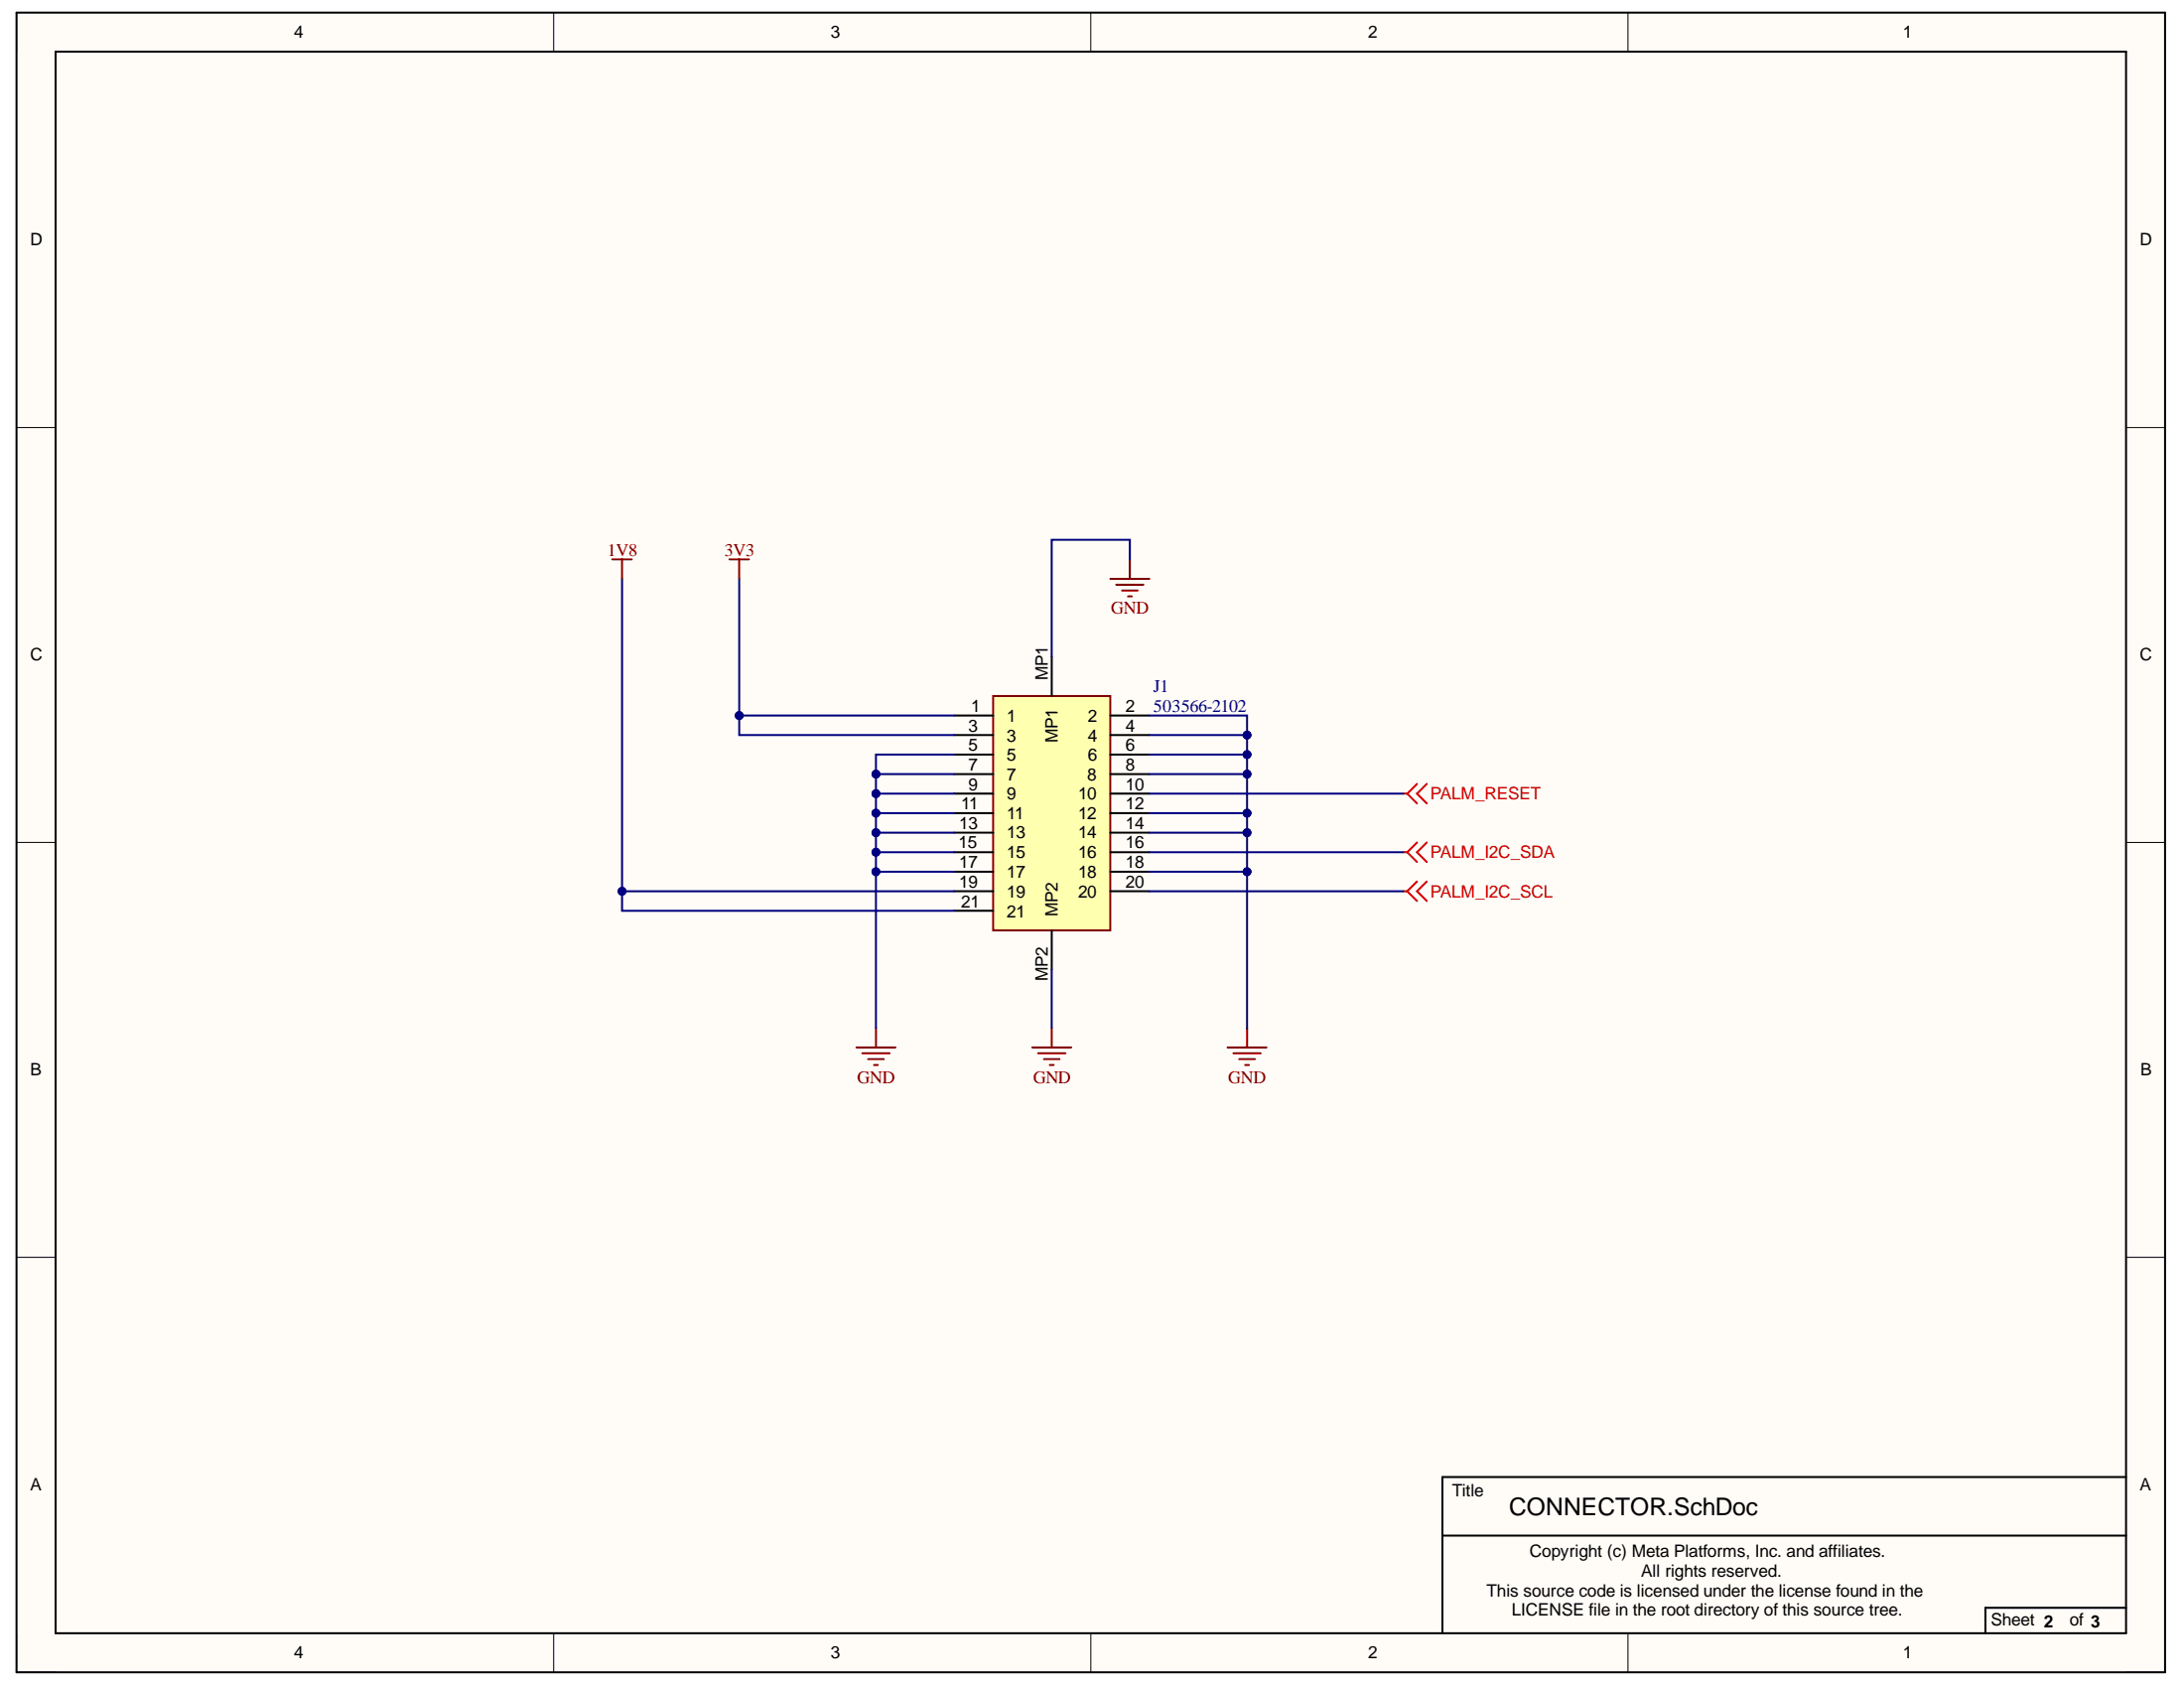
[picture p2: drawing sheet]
<svg xmlns="http://www.w3.org/2000/svg" width="279mm" height="216mm" viewBox="0 0 279 216" stroke-linecap="round" stroke-linejoin="round" font-family="sans-serif">
<g fill="#fffcf8">
<path d="M2.1 1.6h274.9v212.3h-274.9z" fill-rule="evenodd"/>
<path d="M7.1 6.6h264.9v202.3h-264.9z" fill-rule="evenodd"/>
</g>
<g fill="none" stroke="#000" stroke-width=".13">
<path d="M2.1 1.6v5M70.8 1.6v5M139.5 1.6v5M208.3 1.6v5M2.1 54.7h5M272 54.7h5M2.1 107.7h5M272 107.8h5M2.1 160.8h5M272 160.8h5M2.1 208.9v5h5M70.8 208.9v5"/>
<path d="M139.5 208.9v5M208.3 208.9v5M272 213.9h5"/>
</g>
<path d="M2.1 1.6h274.9v212.3h-274.9zM7.1 6.6h264.9v202.3h-264.9zM184.5 196.4h87.5M272 188.9h-87.5v20M272 205.6h-18v3.3" fill="none" stroke="#000" stroke-width=".25"/>
<path d="M127.1 89h14.9v30h-14.9z" fill-rule="evenodd" fill="#ffffb0"/>
<g fill="none" stroke="#800000" stroke-width=".25">
<path d="M142 74h5M142.8 74.8h3.5M143.5 75.5h2M144.3 76.3h.5M144.5 71.5v2.5M127.1 89h14.9v30h-14.9zM109.6 134h5M110.3 134.7h3.5M111.1 135.5h2M111.8 136.2h.5M112.1 131.5v2.5M132.1 134h5"/>
<path d="M132.8 134.7h3.5M133.6 135.5h1.9M134.3 136.2h.5M134.6 131.5v2.5"/>
</g>
<g fill="none" stroke="#000" stroke-width=".25">
<path d="M122.1 91.5h5M122.1 94h5M122.1 96.5h5M122.1 99h5M134.6 84v5M142 91.5h5M142 94h5M142 96.5h5M142 99h5M122.1 101.5h5M122.1 104h5M122.1 106.5h5"/>
<path d="M122.1 109h5M122.1 111.5h5M122.1 114h5M122.1 116.5h5M134.6 119v5M142 101.5h5M142 104h5M142 106.5h5M142 109h5M142 111.5h5M142 114h5"/>
</g>
<path d="M144.5 71.5v-2.5h-9.9v15M112.1 101.5h10M134.6 124v7.5" fill="none" stroke="#000080" stroke-width=".25"/>
<circle cx="112.1" cy="101.5" r=".5" fill="#000080"/>
<circle cx="112.1" cy="101.5" r=".5" fill="none" stroke="#000080" stroke-width=".13"/>
<path d="M112.1 109h10" fill="none" stroke="#000080" stroke-width=".25"/>
<circle cx="112.1" cy="109" r=".5" fill="#000080"/>
<circle cx="112.1" cy="109" r=".5" fill="none" stroke="#000080" stroke-width=".13"/>
<path d="M112.1 111.5h10" fill="none" stroke="#000080" stroke-width=".25"/>
<circle cx="112.1" cy="111.5" r=".5" fill="#000080"/>
<circle cx="112.1" cy="111.5" r=".5" fill="none" stroke="#000080" stroke-width=".13"/>
<path d="M122.1 114h-42.5v2.5h42.5" fill="none" stroke="#000080" stroke-width=".25"/>
<circle cx="79.6" cy="114" r=".5" fill="#000080"/>
<circle cx="79.6" cy="114" r=".5" fill="none" stroke="#000080" stroke-width=".13"/>
<path d="M122.1 96.5h-10v2.5" fill="none" stroke="#000080" stroke-width=".25"/>
<circle cx="112.1" cy="99" r=".5" fill="#000080"/>
<circle cx="112.1" cy="99" r=".5" fill="none" stroke="#000080" stroke-width=".13"/>
<path d="M112.1 104h10" fill="none" stroke="#000080" stroke-width=".25"/>
<circle cx="112.1" cy="104" r=".5" fill="#000080"/>
<circle cx="112.1" cy="104" r=".5" fill="none" stroke="#000080" stroke-width=".13"/>
<path d="M112.1 106.5h10" fill="none" stroke="#000080" stroke-width=".25"/>
<circle cx="112.1" cy="106.5" r=".5" fill="#000080"/>
<circle cx="112.1" cy="106.5" r=".5" fill="none" stroke="#000080" stroke-width=".13"/>
<path d="M79.6 74v40" fill="none" stroke="#000080" stroke-width=".25"/>
<circle cx="79.6" cy="114" r=".5" fill="#000080"/>
<circle cx="79.6" cy="114" r=".5" fill="none" stroke="#000080" stroke-width=".13"/>
<path d="M94.6 74v17.5h27.5" fill="none" stroke="#000080" stroke-width=".25"/>
<circle cx="94.6" cy="91.5" r=".5" fill="#000080"/>
<circle cx="94.6" cy="91.5" r=".5" fill="none" stroke="#000080" stroke-width=".13"/>
<path d="M94.6 91.5v2.5h27.5" fill="none" stroke="#000080" stroke-width=".25"/>
<circle cx="94.6" cy="91.5" r=".5" fill="#000080"/>
<circle cx="94.6" cy="91.5" r=".5" fill="none" stroke="#000080" stroke-width=".13"/>
<path d="M78.3 71.5h2.5M79.6 71.5v2.5M93.3 71.5h2.5M94.6 71.5v2.5M157 134h5M157.8 134.7h3.5M158.5 135.5h2M159.3 136.2h.5M159.5 131.5v2.5" fill="none" stroke="#800000" stroke-width=".25"/>
<path d="M179.5 109h.5M179.5 114h.5M179.5 101.5h.5M180 109l1.3 1.2M180 114l1.3 1.2M180 101.5l1.3 1.3M181.3 107.8l-1.3 1.2M181.3 112.8l-1.3 1.2M181.3 100.3l-1.3 1.2M182.5 107.8l-1.2 1.2 1.2 1.2M182.5 112.8l-1.2 1.2 1.2 1.2M182.5 100.3l-1.2 1.2 1.2 1.3" fill="none" stroke="#f00" stroke-width=".25"/>
<path d="M147 101.5h32.5M147 106.5h12.5" fill="none" stroke="#000080" stroke-width=".25"/>
<circle cx="159.5" cy="106.5" r=".5" fill="#000080"/>
<circle cx="159.5" cy="106.5" r=".5" fill="none" stroke="#000080" stroke-width=".13"/>
<path d="M147 104h12.5" fill="none" stroke="#000080" stroke-width=".25"/>
<circle cx="159.5" cy="104" r=".5" fill="#000080"/>
<circle cx="159.5" cy="104" r=".5" fill="none" stroke="#000080" stroke-width=".13"/>
<path d="M147 99h12.5" fill="none" stroke="#000080" stroke-width=".25"/>
<circle cx="159.5" cy="99" r=".5" fill="#000080"/>
<circle cx="159.5" cy="99" r=".5" fill="none" stroke="#000080" stroke-width=".13"/>
<path d="M147 96.5h12.5M147 109h32.5M147 114h32.5" fill="none" stroke="#000080" stroke-width=".25"/>
<circle cx="159.5" cy="96.5" r=".5" fill="#000080"/>
<circle cx="159.5" cy="96.5" r=".5" fill="none" stroke="#000080" stroke-width=".13"/>
<path d="M147 94h12.5" fill="none" stroke="#000080" stroke-width=".25"/>
<circle cx="159.5" cy="94" r=".5" fill="#000080"/>
<circle cx="159.5" cy="94" r=".5" fill="none" stroke="#000080" stroke-width=".13"/>
<path d="M159.5 111.5v20" fill="none" stroke="#000080" stroke-width=".25"/>
<circle cx="159.5" cy="111.5" r=".5" fill="#000080"/>
<circle cx="159.5" cy="111.5" r=".5" fill="none" stroke="#000080" stroke-width=".13"/>
<path d="M122.1 99h-10v32.5" fill="none" stroke="#000080" stroke-width=".25"/>
<circle cx="112.1" cy="99" r=".5" fill="#000080"/>
<circle cx="112.1" cy="99" r=".5" fill="none" stroke="#000080" stroke-width=".13"/>
<circle cx="112.1" cy="101.5" r=".5" fill="#000080"/>
<circle cx="112.1" cy="101.5" r=".5" fill="none" stroke="#000080" stroke-width=".13"/>
<circle cx="112.1" cy="104" r=".5" fill="#000080"/>
<circle cx="112.1" cy="104" r=".5" fill="none" stroke="#000080" stroke-width=".13"/>
<circle cx="112.1" cy="106.5" r=".5" fill="#000080"/>
<circle cx="112.1" cy="106.5" r=".5" fill="none" stroke="#000080" stroke-width=".13"/>
<circle cx="112.1" cy="109" r=".5" fill="#000080"/>
<circle cx="112.1" cy="109" r=".5" fill="none" stroke="#000080" stroke-width=".13"/>
<circle cx="112.1" cy="111.5" r=".5" fill="#000080"/>
<circle cx="112.1" cy="111.5" r=".5" fill="none" stroke="#000080" stroke-width=".13"/>
<path d="M147 91.5h12.5v20h-12.5" fill="none" stroke="#000080" stroke-width=".25"/>
<circle cx="159.5" cy="111.5" r=".5" fill="#000080"/>
<circle cx="159.5" cy="111.5" r=".5" fill="none" stroke="#000080" stroke-width=".13"/>
<circle cx="159.5" cy="106.5" r=".5" fill="#000080"/>
<circle cx="159.5" cy="106.5" r=".5" fill="none" stroke="#000080" stroke-width=".13"/>
<circle cx="159.5" cy="104" r=".5" fill="#000080"/>
<circle cx="159.5" cy="104" r=".5" fill="none" stroke="#000080" stroke-width=".13"/>
<circle cx="159.5" cy="99" r=".5" fill="#000080"/>
<circle cx="159.5" cy="99" r=".5" fill="none" stroke="#000080" stroke-width=".13"/>
<circle cx="159.5" cy="96.5" r=".5" fill="#000080"/>
<circle cx="159.5" cy="96.5" r=".5" fill="none" stroke="#000080" stroke-width=".13"/>
<circle cx="159.5" cy="94" r=".5" fill="#000080"/>
<circle cx="159.5" cy="94" r=".5" fill="none" stroke="#000080" stroke-width=".13"/>
<text font-size="3.1" x="193.1" y="193.8">CONNECTOR.SchDoc</text>
<g font-size="2.3" fill="#800000">
<text x="77.7" y="71.1">1V8</text>
<text x="92.7" y="71.1">3V3</text>
<text x="142.2" y="78.5">GND</text>
<text x="109.7" y="138.5">GND</text>
<text x="132.2" y="138.5">GND</text>
<text x="157.1" y="138.5">GND</text>
</g>
<g font-size="2.3" fill="#000080">
<text x="147.6" y="88.6">J1</text>
<text x="147.6" y="91">503566-2102</text>
</g>
<g font-size="2.2">
<text x="37.6" y="4.9">4</text>
<text x="106.3" y="4.9">3</text>
<text x="175" y="4.9">2</text>
<text x="243.5" y="4.9">1</text>
<text x="3.9" y="31.4">D</text>
<text x="273.7" y="31.4">D</text>
<text x="3.9" y="84.5">C</text>
<text x="134" y="87" transform="rotate(-90 134 87)">MP1</text>
<text x="273.7" y="84.5">C</text>
<text x="123.9" y="93.5">3</text>
<text x="123.9" y="96">5</text>
<text x="124.2" y="91">1</text>
<text x="128.8" y="92.3">1</text>
<text x="128.8" y="94.8">3</text>
<text x="135.3" y="95" transform="rotate(-90 135.3 95)">MP1</text>
<text x="139.2" y="92.3">2</text>
<text x="139.2" y="94.8">4</text>
<text x="144" y="91">2</text>
<text x="144" y="93.5">4</text>
<text x="144" y="96">6</text>
<text x="123.9" y="98.5">7</text>
<text x="123.9" y="101.1">9</text>
<text x="128.8" y="97.3">5</text>
<text x="128.8" y="99.8">7</text>
<text x="139.1" y="99.8">8</text>
<text x="139.2" y="97.3">6</text>
<text x="144" y="98.5">8</text>
<text x="144" y="101.1">10</text>
<text x="122.7" y="106.1">13</text>
<text x="123" y="103.5">11</text>
<text x="128.8" y="102.2">9</text>
<text x="128.8" y="104.8">11</text>
<text x="128.8" y="107.2">13</text>
<text x="137.9" y="102.2">10</text>
<text x="137.9" y="104.8">12</text>
<text x="137.9" y="107.2">14</text>
<text x="144" y="103.5">12</text>
<text x="144" y="106.1">14</text>
<text x="122.6" y="108.5">15</text>
<text x="122.7" y="111">17</text>
<text x="122.7" y="113.5">19</text>
<text x="128.8" y="109.8">15</text>
<text x="128.8" y="112.3">17</text>
<text x="137.9" y="109.8">16</text>
<text x="137.9" y="112.3">18</text>
<text x="144" y="108.5">16</text>
<text x="144" y="111">18</text>
<text x="144" y="113.5">20</text>
<text x="123" y="116">21</text>
<text x="128.8" y="114.8">19</text>
<text x="128.8" y="117.3">21</text>
<text x="135.3" y="117.2" transform="rotate(-90 135.3 117.2)">MP2</text>
<text x="137.9" y="114.8">20</text>
<text x="134" y="125.5" transform="rotate(-90 134 125.5)">MP2</text>
<text x="3.9" y="137.6">B</text>
<text x="273.8" y="137.6">B</text>
<text x="3.9" y="190.7">A</text>
<text x="185.8" y="191.4">Title</text>
<text x="273.7" y="190.7">A</text>
<text x="195.7" y="199.2">Copyright (c) Meta Platforms, Inc. and affiliates.</text>
<text x="210" y="201.6">All rights reserved.</text>
<text x="190.2" y="204.2">This source code is licensed under the license found in the</text>
<text x="193.4" y="206.6">LICENSE file in the root directory of this source tree.</text>
<text x="254.7" y="207.9">Sheet 2</text>
<text x="264.8" y="207.9">of 3</text>
<text x="37.6" y="212.1">4</text>
<text x="106.3" y="212.1">3</text>
<text x="175" y="212.1">2</text>
<text x="243.5" y="212.1">1</text>
</g>
<g font-size="2.2" fill="#f00">
<text x="183" y="102.2">PALM_RESET</text>
<text x="183" y="109.8">PALM_I2C_SDA</text>
<text x="183" y="114.8">PALM_I2C_SCL</text>
</g>
</svg>
